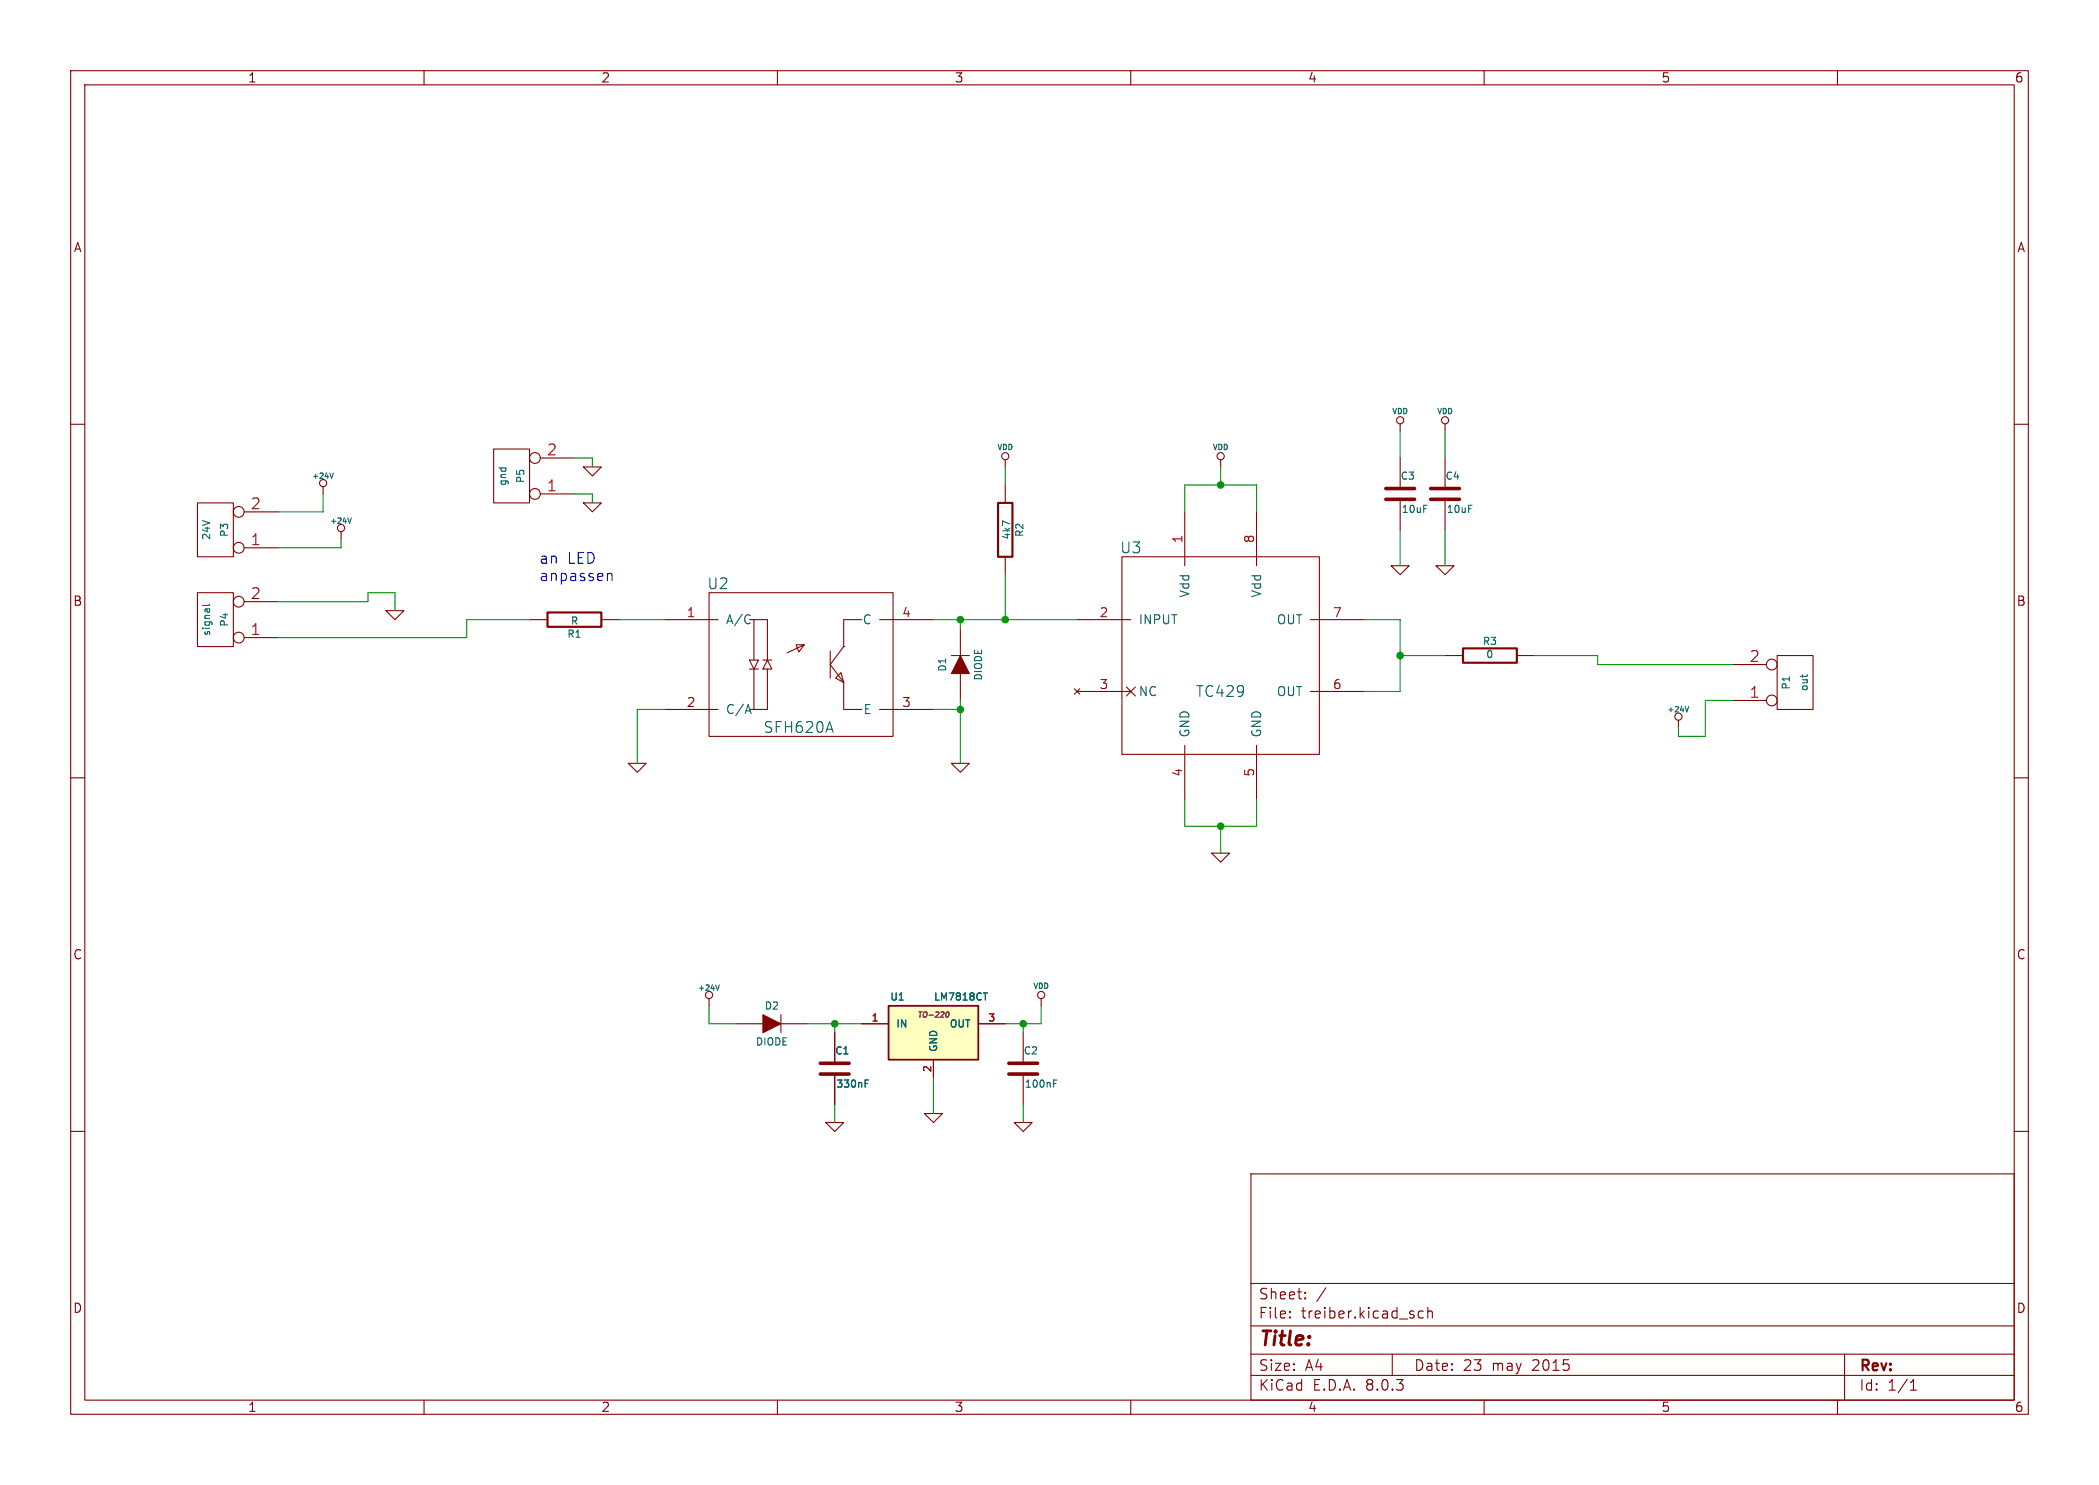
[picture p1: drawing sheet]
<svg xmlns="http://www.w3.org/2000/svg" width="297mm" height="210mm" viewBox="0 0 297 210" stroke-linecap="round" stroke-linejoin="round" font-family="sans-serif">
<g fill="none" stroke="#840000" stroke-width=".15">
<path d="M10 10h277v190h-277zM12 12h273v186h-273zM60 10v2M110 10v2M160 10v2M210 10v2M260 10v2M10 60h2M198.1 59.9v1.1M204.5 59.9v1.1M285 60h2M198.1 64.8v4.3"/>
<path d="M198.1 70.6v4.3M204.5 64.8v4.3M204.5 70.6v4.3M196.8 80h2.6l-1.3 1.3zM203.2 80h2.5l-1.2 1.3zM245.1 99.1h4.8M245.1 94h4.8M251.5 92.7h5v7.6h-5zM10 110h2M237.5 101.9v1M285 110h2M10 160h2"/>
<path d="M116.8 158.8h2.6l-1.3 1.2zM118.1 146.1v4.3M118.1 151.9v4.3M130.8 157.5h2.5l-1.2 1.3zM143.5 158.8h2.5l-1.2 1.2zM144.8 146.1v4.3M144.8 151.9v4.3M147.3 141.2v1M285 160h2M177 166h108v32h-108zM60 198v2M110 198v2"/>
<path d="M160 198v2M177 194.5h108M177 191.5h108M177 187.5h108M177 181.5h108M182.5 186.3h.1l-.1 .1M182.5 186.3v.1M182.5 185.5v.1M182.5 185.5h.1l-.1 .1M184.7 183.6v.1M184.7 183.6h-.1l.1 .1M184.7 182.8v.1"/>
<path d="M184.7 182.8h-.1l.1 .1M187.6 182.1l-1.3 2M197 191.5v3M201.4 185.5l-.4-.1-.3 .3v.4l.1 .2 .2 .1 .4-.1M202 185.5a.37 .37 0 0 1 .7 .1v.8M202 184.9v1.5M210 198v2M260 198v2M261 191.5v6.5M270.3 196.6h.9M270.3 195.5l.4-.4v1.5"/>
<circle cx="198.1" cy="59.4" r=".51"/>
<circle cx="204.5" cy="59.4" r=".51"/>
<circle cx="250.7" cy="94" r=".76"/>
<circle cx="250.7" cy="99.1" r=".76"/>
<circle cx="237.5" cy="101.3" r=".51"/>
<circle cx="147.3" cy="140.7" r=".51"/>
</g>
<path d="M196.1 70.6h4.1M196.1 69.1h4.1M202.4 70.6h4.1M202.4 69.1h4.1M116.1 151.9h4M116.1 150.4h4M142.7 151.9h4.1M142.7 150.4h4.1" fill="none" stroke="#840000" stroke-width=".51"/>
<path d="M201.5 71.5h.4M207.8 71.5h.5M238.4 99.9l.3 .8 .2-.8M255.1 95.4v.4M255.7 95.4v.1M122.4 153.2h.4M122.4 152.7h.5M149.1 153.2h.3M149.1 152.7h.5" fill="none" stroke="#006464" stroke-width=".15"/>
<path d="M125.7 142.2h12.7v7.7h-12.7z" fill="#ffffc2"/>
<path d="M125.7 142.2h12.7v7.7h-12.7z" fill="none" stroke="#840000" stroke-width=".25"/>
<g fill="none" stroke="#840000" stroke-width=".15">
<path d="M27.9 71.1h5.1v7.6h-5.1zM34.5 77.5h4.9M34.5 72.4h4.9M45.7 68.8v1.1M48.3 75.2v1M69.8 63.5h5.1v7.6h-5.1zM76.5 69.9h4.8M76.5 64.8h4.8M82.5 66h2.6l-1.3 1.3zM82.5 71.1h2.6l-1.3 1.3zM142.2 65v1M142.2 68.6v2.5"/>
<path d="M142.2 78.7v2.6M158.7 78.7h28v28h-28zM167.6 72.4v7.6M172.7 65v1M177.8 72.4v7.6M27.9 83.8h5.1v7.6h-5.1zM34.5 90.2h4.9M34.5 85.1h4.9M54.6 86.4h2.5l-1.2 1.2zM74.9 87.6h2.6M85.1 87.6h2.5M94 87.6h7.6"/>
<path d="M100.3 83.8h26.1v20.3h-26.1zM106 93.3h1.3l-.6 1.3zM106 94.6h1.3M106 87.6h.7M106.7 87.6h1.9v5.7M106.7 87.6v5.7M106.7 94.6v5.7M107.9 93.3h1.3M108.6 94.6v5.7h-1.9M108.6 93.3l.6 1.3h-1.3zM113.8 91.2l-.8 1-.4-1h1.2l-2.4 1.1M117.5 92.1v3.8"/>
<path d="M118.2 95.9l.8-.8 .4 1.4zM119.4 91.4h.1M119.4 96.5v3.8h2.5M119.4 91.4l-1.9 2.6 1.9 2.5M121.9 87.6h-2.5v3.8M124.5 87.6h7.6M134.6 92.7h2.6M135.9 88.9v3.8M135.9 95.3v3.8M152 97.4l.8 .8M152.4 87.6h7.6M152.4 97.8h7.6"/>
<path d="M152.8 97.4l-.8 .8M159.4 97.2l1.3 1.2M160.7 97.2l-1.3 1.2M185.4 87.6h7.6M185.4 97.8h7.6M204.5 92.7h2.5M214.6 92.7h2.6M88.9 108h2.5l-1.2 1.2zM94 100.3h7.6M106 100.3h.7M124.5 100.3h7.6M134.6 108h2.6l-1.3 1.2z"/>
<path d="M167.6 105.4v7.6M177.8 105.4v7.6M171.4 120.7h2.6l-1.3 1.2zM100.3 141.2v1M104.1 144.8h3.8M110.5 144.8h3.8M110.5 143.5v2.6M118.1 146.1v4.3M118.1 151.9v4.3M121.9 144.8h3.8M132.1 149.9v2.5M138.4 144.8h3.8"/>
<circle cx="33.8" cy="77.5" r=".76"/>
<circle cx="33.8" cy="72.4" r=".76"/>
<circle cx="45.7" cy="68.3" r=".51"/>
<circle cx="48.3" cy="74.7" r=".51"/>
<circle cx="75.7" cy="64.8" r=".76"/>
<circle cx="75.7" cy="69.8" r=".76"/>
<circle cx="142.2" cy="64.5" r=".51"/>
<circle cx="172.7" cy="64.5" r=".51"/>
<circle cx="33.8" cy="90.2" r=".76"/>
<circle cx="33.8" cy="85.1" r=".76"/>
<circle cx="100.3" cy="140.7" r=".51"/>
</g>
<g fill="none" stroke="#006464" stroke-width=".15">
<path d="M46.7 66.9l.2 .8 .3-.8M49.2 73.2l.3 .8 .2-.8M142.9 74.1l-1-.4v.6M29.7 85.5l-.2 .1h-.8M105.9 99.6l.4 1.3M106.1 87l.1 .1M106.2 88.1h-.1M105.6 100.5h.6M117.4 102l.5 1.6M101.3 139.3l.2 .7 .3-.7M122.4 153.2h.4M122.4 152.7h.5"/>
<path d="M139.1 140.4h.6"/>
</g>
<path d="M134 143.2l.1-.1a.38 .38 0 0 1 .2 .4 .38 .38 0 0 1-.4 .3l-.1-.2z" fill="none" stroke="#840084" stroke-width=".15"/>
<g fill="#840000" stroke="#840000" stroke-width=".15">
<path d="M107.9 143.5l2.6 1.3-2.6 1.3z"/>
<path d="M135.9 92.7l1.3 2.6h-2.6z"/>
</g>
<path d="M141.2 71.1h2.1v7.6h-2.1zM77.5 86.6h7.6v2h-7.6zM207 91.7h7.6v2h-7.6z" fill="none" stroke="#840000" stroke-width=".3"/>
<path d="M86 81.2a.38 .38 0 0 1 .6 .1v.8" fill="none" stroke="#0000c2" stroke-width=".15"/>
<g fill="none" stroke="#009600" stroke-width=".15">
<path d="M45.7 69.9v2.5h-6.3M48.3 76.2v1.3h-8.9M81.3 64.8h2.5v1.2M81.3 69.9h2.5v1.2M142.2 66v2.6M167.6 72.4v-3.8h10.2v3.8M172.7 66v2.6M198.1 61v3.8M198.1 74.9v5.1M204.5 61v3.8M204.5 74.9v5.1M39.4 85.1h12.7v-1.3h3.8v2.6"/>
<path d="M74.9 87.6h-8.9v2.6h-26.6M87.6 87.6h6.4M132.1 87.6h20.3M135.9 87.6v1.3M135.9 99.1v8.9M142.2 81.3v6.3M193 87.6h5.1v10.2h-5.1M198.1 92.7h6.4M217.2 92.7h8.9v1.3h19M245.1 99.1h-3.8v5h-3.8v-1.2M94 100.3h-3.8v7.7M132.1 100.3h3.8"/>
<path d="M167.6 113v3.8h10.2v-3.8M172.7 116.8v3.9M100.3 142.2v2.6h3.8M114.3 144.8h7.6M118.1 144.8v1.3M118.1 156.2v2.6M132.1 152.4v5.1M144.8 144.8v1.3M144.8 156.2v2.6M147.3 142.2v2.6h-5.1"/>
</g>
<g fill="#009600" stroke="#009600" stroke-width=".15">
<circle cx="135.9" cy="100.3" r=".46"/>
<circle cx="172.7" cy="68.6" r=".46"/>
<circle cx="142.2" cy="87.6" r=".46"/>
<circle cx="135.9" cy="87.6" r=".46"/>
<circle cx="172.7" cy="116.8" r=".46"/>
<circle cx="198.1" cy="92.7" r=".46"/>
<circle cx="144.8" cy="144.8" r=".46"/>
<circle cx="118.1" cy="144.8" r=".46"/>
</g>
<text font-size="2.8" fill="#840000" x="178" y="190.9">Title:</text>
<g font-size="2.1" fill="#a90000">
<text x="77.3" y="64.5">2</text>
<text x="77.3" y="69.6">1</text>
<text x="35.4" y="77.2">1</text>
<text x="35.4" y="72.1">2</text>
<text x="35.4" y="89.9">1</text>
<text x="35.4" y="84.8">2</text>
<text x="247.5" y="93.7">2</text>
<text x="247.5" y="98.8">1</text>
</g>
<g font-size="2.1" fill="#0000c2">
<text x="76.2" y="79.8">an</text>
<text x="76.2" y="82.3">anpassen</text>
<text x="80.3" y="79.8">LED</text>
</g>
<g font-size="2.1" fill="#006464">
<text x="100" y="83.5">U2</text>
<text x="158.4" y="78.5">U3</text>
<text x="169.1" y="98.8">TC429</text>
<text x="107.9" y="103.9">SFH620A</text>
</g>
<g font-size="2.1" fill="#840000">
<text x="178" y="184">Sheet:</text>
<text x="178" y="186.7">File:</text>
<text x="184.1" y="186.7">treiber.kicad_sch</text>
<text x="178" y="196.9">KiCad</text>
<text x="178" y="194.1">Size:</text>
<text x="184.7" y="194.1">A4</text>
<text x="185.7" y="196.9">E.D.A.</text>
<text x="193.3" y="196.9">8.0.3</text>
<text x="200" y="194.1">Date:</text>
<text x="207" y="194.1">23</text>
<text x="211.2" y="194.1">may</text>
<text x="217" y="194.1">2015</text>
<text x="263" y="194.3">Rev:</text>
<text x="263" y="196.9">Id:</text>
<text x="267.1" y="196.9">1/1</text>
</g>
<g font-size="1.8" fill="#840000">
<text x="35" y="11.9">1</text>
<text x="85" y="11.9">2</text>
<text x="135" y="11.9">3</text>
<text x="185" y="11.9">4</text>
<text x="235" y="11.9">5</text>
<text x="285" y="11.9">6</text>
<text x="10.3" y="35.9">A</text>
<text x="285.3" y="35.9">A</text>
<text x="10.3" y="85.9">B</text>
<text x="285.3" y="85.9">B</text>
<text x="10.3" y="135.9">C</text>
<text x="285.3" y="135.9">C</text>
<text x="10.3" y="185.9">D</text>
<text x="285.3" y="185.9">D</text>
<text x="35" y="199.9">1</text>
<text x="85" y="199.9">2</text>
<text x="135" y="199.9">3</text>
<text x="185" y="199.9">4</text>
<text x="235" y="199.9">5</text>
<text x="285" y="199.9">6</text>
</g>
<g font-size="1.8" fill="#a90000">
<text x="167.4" y="76.9" transform="rotate(-90 167.4 76.9)">1</text>
<text x="177.5" y="76.9" transform="rotate(-90 177.5 76.9)">8</text>
<text x="97.1" y="87.4">1</text>
<text x="127.6" y="87.4">4</text>
<text x="155.5" y="87.4">2</text>
<text x="188.5" y="87.4">7</text>
<text x="97.1" y="100.1">2</text>
<text x="127.6" y="100.1">3</text>
<text x="155.5" y="97.5">3</text>
<text x="188.5" y="97.5">6</text>
<text x="167.4" y="109.9" transform="rotate(-90 167.4 109.9)">4</text>
<text x="177.5" y="109.9" transform="rotate(-90 177.5 109.9)">5</text>
</g>
<g font-size="1.8" fill="#006464">
<text x="102.6" y="88.5">A/C</text>
<text x="122" y="88.5">C</text>
<text x="161" y="88.5">INPUT</text>
<text x="168.5" y="84.6" transform="rotate(-90 168.5 84.6)">Vdd</text>
<text x="178.7" y="84.6" transform="rotate(-90 178.7 84.6)">Vdd</text>
<text x="180.6" y="88.5">OUT</text>
<text x="102.6" y="101.2">C/A</text>
<text x="122.1" y="101.2">E</text>
<text x="161" y="98.7">NC</text>
<text x="180.6" y="98.7">OUT</text>
<text x="168.5" y="104.4" transform="rotate(-90 168.5 104.4)">GND</text>
<text x="178.7" y="104.4" transform="rotate(-90 178.7 104.4)">GND</text>
</g>
<g font-size="1.4" fill="#006464">
<text x="71.9" y="68.8" transform="rotate(-90 71.9 68.8)">gnd</text>
<text x="74.4" y="68.4" transform="rotate(-90 74.4 68.4)">P5</text>
<text x="198.1" y="68">C3</text>
<text x="204.4" y="68">C4</text>
<text x="29.9" y="76.5" transform="rotate(-90 29.9 76.5)">24V</text>
<text x="32.5" y="76" transform="rotate(-90 32.5 76)">P3</text>
<text x="143.2" y="76.4" transform="rotate(-90 143.2 76.4)">4k7</text>
<text x="145" y="76" transform="rotate(-90 145 76)">R2</text>
<text x="198.2" y="72.7">10uF</text>
<text x="204.6" y="72.7">10uF</text>
<text x="32.5" y="88.7" transform="rotate(-90 32.5 88.7)">P4</text>
<text x="80.7" y="88.5">R</text>
<text x="29.9" y="90.1" transform="rotate(-90 29.9 90.1)">signal</text>
<text x="80.2" y="90.4">R1</text>
<text x="134.1" y="95.1" transform="rotate(-90 134.1 95.1)">D1</text>
<text x="209.7" y="91.4">R3</text>
<text x="210.2" y="93.3">0</text>
<text x="139.2" y="96.4" transform="rotate(-90 139.2 96.4)">DIODE</text>
<text x="253.5" y="97.6" transform="rotate(-90 253.5 97.6)">P1</text>
<text x="256" y="97.9" transform="rotate(-90 256 97.9)">out</text>
<text x="108.1" y="143">D2</text>
<text x="125.9" y="141.7">U1</text>
<text x="132" y="141.7">LM7818CT</text>
<text x="106.8" y="148.1">DIODE</text>
<text x="118.1" y="149.3">C1</text>
<text x="126.7" y="145.5">IN</text>
<text x="132.8" y="148.8" transform="rotate(-90 132.8 148.8)">GND</text>
<text x="134.3" y="145.5">OUT</text>
<text x="144.7" y="149.3">C2</text>
<text x="118.2" y="154">330nF</text>
<text x="144.9" y="154">100nF</text>
</g>
<g font-size="1.4" fill="#a90000">
<text x="123.2" y="144.5">1</text>
<text x="139.7" y="144.5">3</text>
<text x="131.8" y="151.7" transform="rotate(-90 131.8 151.7)">2</text>
</g>
<g font-size="1.1" fill="#006464">
<text x="196.9" y="58.8">VDD</text>
<text x="203.2" y="58.8">VDD</text>
<text x="141" y="63.9">VDD</text>
<text x="171.5" y="63.9">VDD</text>
<text x="44" y="67.9">+24V</text>
<text x="46.6" y="74.3">+24V</text>
<text x="235.8" y="100.9">+24V</text>
<text x="98.7" y="140.3">+24V</text>
<text x="146.1" y="140.1">VDD</text>
</g>
<text font-size="1.1" fill="#840084" x="129.7" y="144.1">TO-220</text>
</svg>
